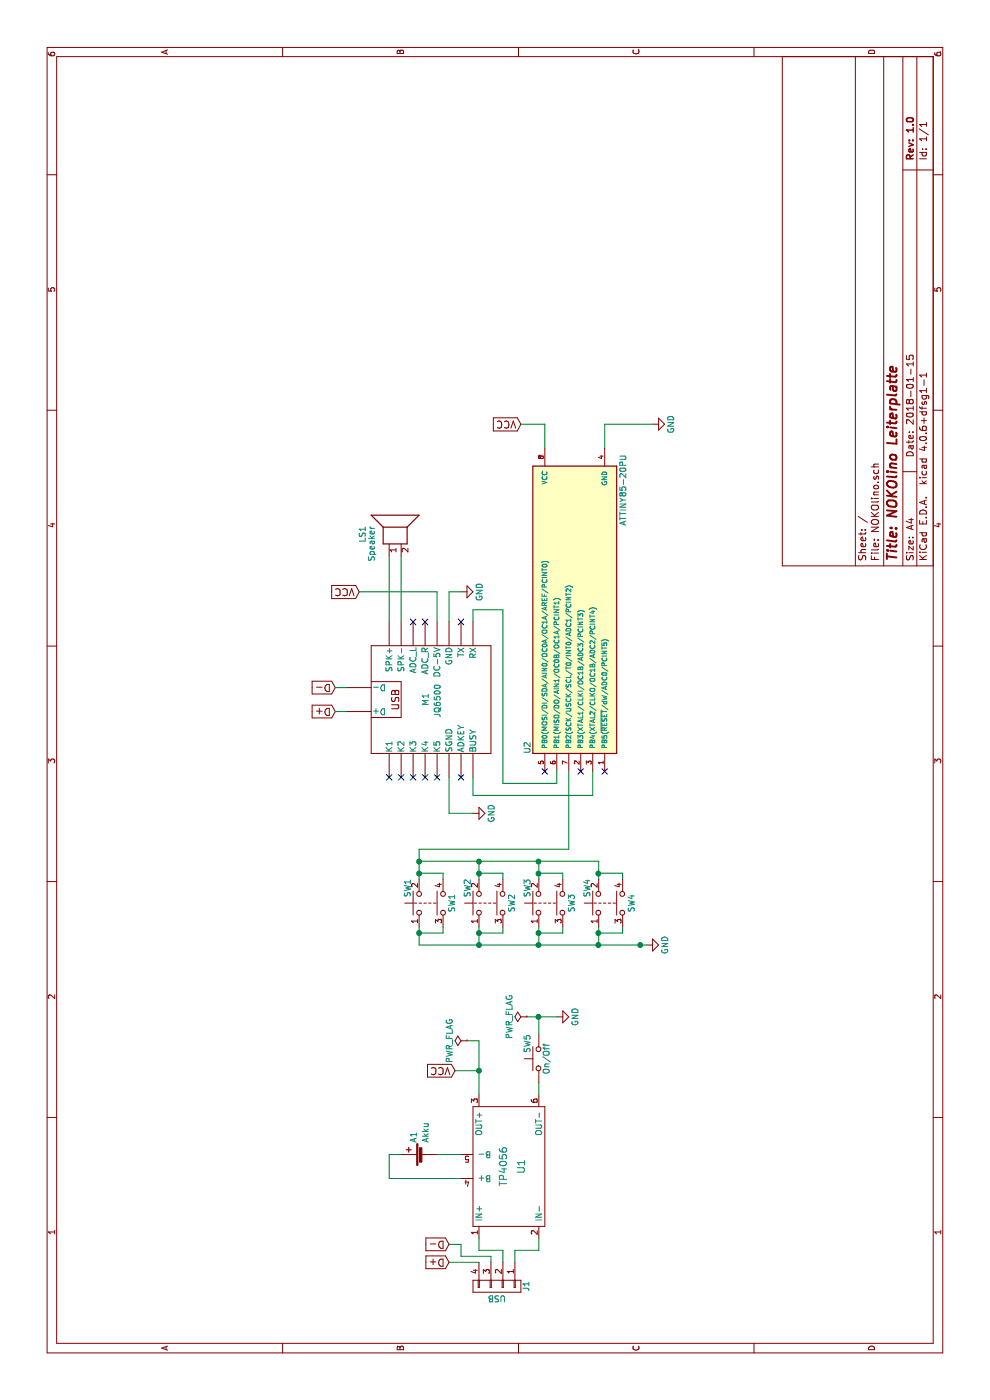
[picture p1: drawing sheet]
EESchema Schematic File Version 2
LIBS:power
LIBS:device
LIBS:transistors
LIBS:conn
LIBS:linear
LIBS:regul
LIBS:74xx
LIBS:cmos4000
LIBS:adc-dac
LIBS:memory
LIBS:xilinx
LIBS:microcontrollers
LIBS:dsp
LIBS:microchip
LIBS:analog_switches
LIBS:motorola
LIBS:texas
LIBS:intel
LIBS:audio
LIBS:interface
LIBS:digital-audio
LIBS:philips
LIBS:display
LIBS:cypress
LIBS:siliconi
LIBS:opto
LIBS:atmel
LIBS:contrib
LIBS:valves
LIBS:switches
LIBS:NOKOlino
LIBS:NOKO_2
LIBS:NOKOlino-cache
EELAYER 25 0
EELAYER END
$Descr A4 11693 8268
encoding utf-8
Sheet 1 1
Title "NOKOlino Leiterplatte"
Date "2018-01-15"
Rev "1.0"
Comp ""
Comment1 ""
Comment2 ""
Comment3 ""
Comment4 ""
$EndDescr
$Comp
L SW_Push_Dual SW1
U 1 1
P 4150 3500
F 0 "SW1" H 4200 3600 50  0000 L CNN
F 1 "SW1" H 4150 3230 50  0000 C CNN
F 2 "Buttons_Switches_THT:SW_PUSH_6mm_h13mm" H 4150 3700 50  0001 C CNN
F 3 "" H 4150 3700 50  0001 C CNN
	1    4150 3500
	1    0    0    -1  
$EndComp
$Comp
L SW_Push_Dual SW2
U 1 1
P 4150 4000
F 0 "SW2" H 4200 4100 50  0000 L CNN
F 1 "SW2" H 4150 3730 50  0000 C CNN
F 2 "Buttons_Switches_THT:SW_PUSH_6mm_h13mm" H 4150 4200 50  0001 C CNN
F 3 "" H 4150 4200 50  0001 C CNN
	1    4150 4000
	1    0    0    -1  
$EndComp
$Comp
L SW_Push_Dual SW3
U 1 1
P 4150 4500
F 0 "SW3" H 4200 4600 50  0000 L CNN
F 1 "SW3" H 4150 4230 50  0000 C CNN
F 2 "Buttons_Switches_THT:SW_PUSH_6mm_h13mm" H 4150 4700 50  0001 C CNN
F 3 "" H 4150 4700 50  0001 C CNN
	1    4150 4500
	1    0    0    -1  
$EndComp
$Comp
L SW_Push_Dual SW4
U 1 1
P 4150 5000
F 0 "SW4" H 4200 5100 50  0000 L CNN
F 1 "SW4" H 4150 4730 50  0000 C CNN
F 2 "Buttons_Switches_THT:SW_PUSH_6mm_h13mm" H 4150 5200 50  0001 C CNN
F 3 "" H 4150 5200 50  0001 C CNN
	1    4150 5000
	1    0    0    -1  
$EndComp
$Comp
L ATTINY85-20PU U2
U 1 1
P 6600 4800
F 0 "U2" H 5450 5200 50  0000 C CNN
F 1 "ATTINY85-20PU" H 7600 4400 50  0000 C CNN
F 2 "Housings_DIP:DIP-8_W7.62mm" H 7600 4800 50  0001 C CIN
F 3 "" H 6600 4800 50  0001 C CNN
	1    6600 4800
	1    0    0    -1  
$EndComp
$Comp
L GND #PWR01
U 1 1
P 8150 5450
F 0 "#PWR01" H 8150 5200 50  0001 C CNN
F 1 "GND" H 8150 5300 50  0000 C CNN
F 2 "" H 8150 5450 50  0001 C CNN
F 3 "" H 8150 5450 50  0001 C CNN
	1    8150 5450
	-1   0    0    -1  
$EndComp
NoConn ~ 5250 5050
NoConn ~ 5250 4850
$Comp
L JQ6500 M1
U 1 1
P 5850 3600
F 0 "M1" H 5800 3650 50  0000 L CNN
F 1 "JQ6500" H 5700 3550 50  0000 L CNN
F 2 "NOKOlino:JQ6500-16p" H 5888 3450 50  0001 C CNN
F 3 "" H 5850 3600 50  0001 C CNN
	1    5850 3600
	1    0    0    -1  
$EndComp
$Comp
L SW_Push SW5
U 1 1
P 2850 4500
F 0 "SW5" H 2900 4600 50  0000 L CNN
F 1 "On/Off" H 2850 4440 50  0000 C CNN
F 2 "Connectors_JST:JST_EH_S02B-EH_02x2.50mm_Angled" H 2850 4700 50  0001 C CNN
F 3 "" H 2850 4700 50  0001 C CNN
	1    2850 4500
	1    0    0    -1  
$EndComp
$Comp
L Battery_Cell A1
U 1 1
P 2050 3550
F 0 "A1" H 2150 3650 50  0000 L CNN
F 1 "Akku" H 2150 3550 50  0000 L CNN
F 2 "Connectors_JST:JST_EH_S02B-EH_02x2.50mm_Angled" V 2050 3610 50  0001 C CNN
F 3 "" V 2050 3610 50  0001 C CNN
	1    2050 3550
	1    0    0    -1  
$EndComp
$Comp
L GND #PWR02
U 1 1
P 3200 4650
F 0 "#PWR02" H 3200 4400 50  0001 C CNN
F 1 "GND" H 3200 4500 50  0000 C CNN
F 2 "" H 3200 4650 50  0001 C CNN
F 3 "" H 3200 4650 50  0001 C CNN
	1    3200 4650
	1    0    0    -1  
$EndComp
$Comp
L TP4056 U1
U 1 1
P 1950 4250
F 0 "U1" H 1950 4150 60  0000 C CNN
F 1 "TP4056" H 1950 4300 60  0000 C CNN
F 2 "NOKOlino:TP4056-Protect" H 1900 4150 60  0001 C CNN
F 3 "" H 1900 4150 60  0001 C CNN
	1    1950 4250
	1    0    0    -1  
$EndComp
Text GLabel 2750 3800 1    60   Input ~ 0
VCC
$Comp
L GND #PWR03
U 1 1
P 3800 5400
F 0 "#PWR03" H 3800 5150 50  0001 C CNN
F 1 "GND" H 3800 5250 50  0000 C CNN
F 2 "" H 3800 5400 50  0001 C CNN
F 3 "" H 3800 5400 50  0001 C CNN
	1    3800 5400
	1    0    0    -1  
$EndComp
Text GLabel 8150 4350 1    60   Input ~ 0
VCC
Wire Wire Line
	3800 3500 3950 3500
Wire Wire Line
	3900 3500 3900 3700
Wire Wire Line
	3900 3700 3950 3700
Wire Wire Line
	4350 3700 4400 3700
Wire Wire Line
	4400 3700 4400 3500
Wire Wire Line
	4350 4000 4500 4000
Wire Wire Line
	4400 4000 4400 4200
Wire Wire Line
	4400 4200 4350 4200
Wire Wire Line
	4500 4500 4350 4500
Wire Wire Line
	4400 4500 4400 4700
Wire Wire Line
	4400 4700 4350 4700
Wire Wire Line
	4500 5000 4350 5000
Wire Wire Line
	4400 5000 4400 5200
Wire Wire Line
	4400 5200 4350 5200
Wire Wire Line
	3950 5200 3900 5200
Wire Wire Line
	3900 5200 3900 5000
Wire Wire Line
	3800 5000 3950 5000
Wire Wire Line
	3950 4700 3900 4700
Wire Wire Line
	3900 4700 3900 4500
Wire Wire Line
	3800 4500 3950 4500
Wire Wire Line
	3950 4200 3900 4200
Wire Wire Line
	3900 4200 3900 4000
Wire Wire Line
	3800 4000 3950 4000
Wire Wire Line
	3800 3500 3800 5400
Connection ~ 3900 5000
Connection ~ 3800 4500
Connection ~ 3900 4500
Connection ~ 3800 4000
Connection ~ 3900 4000
Connection ~ 3900 3500
Wire Wire Line
	4500 3500 4500 5000
Connection ~ 4400 4000
Connection ~ 4400 4500
Connection ~ 4500 4000
Connection ~ 4400 5000
Connection ~ 4500 4500
Wire Wire Line
	7950 5050 8150 5050
Wire Wire Line
	8150 5050 8150 5450
Wire Wire Line
	3050 4500 3200 4500
Wire Wire Line
	3200 4400 3200 4650
Wire Wire Line
	1150 4200 1250 4200
Wire Wire Line
	1250 4200 1250 4000
Wire Wire Line
	1250 4000 1350 4000
Wire Wire Line
	1150 4300 1250 4300
Wire Wire Line
	1250 4300 1250 4500
Wire Wire Line
	1250 4500 1350 4500
Wire Wire Line
	2050 3650 2050 3850
Wire Wire Line
	2050 3350 2050 3250
Wire Wire Line
	2050 3250 1850 3250
Wire Wire Line
	1850 3250 1850 3850
Wire Wire Line
	2550 4500 2650 4500
Wire Wire Line
	2550 4000 3000 4000
Wire Wire Line
	2750 4000 2750 3800
Connection ~ 3800 5000
Wire Wire Line
	8150 4350 8150 4550
Wire Wire Line
	8150 4550 7950 4550
Wire Wire Line
	6500 3950 6600 3950
Wire Wire Line
	6600 3950 6600 4200
Wire Wire Line
	6600 4200 5150 4200
Wire Wire Line
	5150 4200 5150 4650
Wire Wire Line
	5150 4650 5250 4650
Wire Wire Line
	5200 3950 5050 3950
Wire Wire Line
	5050 3950 5050 4950
Wire Wire Line
	5050 4950 5250 4950
Wire Wire Line
	4350 3500 4600 3500
Connection ~ 4400 3500
Wire Wire Line
	4600 3500 4600 4750
Wire Wire Line
	4600 4750 5250 4750
Connection ~ 4500 3500
$Comp
L GND #PWR04
U 1 1
P 6750 3850
F 0 "#PWR04" H 6750 3600 50  0001 C CNN
F 1 "GND" H 6750 3700 50  0000 C CNN
F 2 "" H 6750 3850 50  0001 C CNN
F 3 "" H 6750 3850 50  0001 C CNN
	1    6750 3850
	-1   0    0    -1  
$EndComp
Wire Wire Line
	6500 3750 6750 3750
Wire Wire Line
	6750 3750 6750 3850
Text GLabel 6750 3000 1    60   Input ~ 0
VCC
Wire Wire Line
	6500 3650 6750 3650
Wire Wire Line
	6750 3650 6750 3000
$Comp
L GND #PWR05
U 1 1
P 4900 3950
F 0 "#PWR05" H 4900 3700 50  0001 C CNN
F 1 "GND" H 4900 3800 50  0000 C CNN
F 2 "" H 4900 3950 50  0001 C CNN
F 3 "" H 4900 3950 50  0001 C CNN
	1    4900 3950
	-1   0    0    -1  
$EndComp
Wire Wire Line
	5200 3750 4900 3750
Wire Wire Line
	4900 3750 4900 3950
$Comp
L Speaker LS1
U 1 1
P 7250 3250
F 0 "LS1" H 7300 3475 50  0000 R CNN
F 1 "Speaker" H 7300 3400 50  0000 R CNN
F 2 "NOKOlino:K20.40" H 7250 3050 50  0001 C CNN
F 3 "" H 7240 3200 50  0001 C CNN
	1    7250 3250
	1    0    0    -1  
$EndComp
Wire Wire Line
	6500 3250 7050 3250
Wire Wire Line
	6500 3350 7050 3350
NoConn ~ 5250 4550
Connection ~ 3800 5350
$Comp
L PWR_FLAG #FLG06
U 1 1
P 3200 4400
F 0 "#FLG06" H 3200 4475 50  0001 C CNN
F 1 "PWR_FLAG" H 3200 4550 50  0000 C CNN
F 2 "" H 3200 4400 50  0001 C CNN
F 3 "" H 3200 4400 50  0001 C CNN
	1    3200 4400
	1    0    0    -1  
$EndComp
Connection ~ 3200 4500
$Comp
L PWR_FLAG #FLG07
U 1 1
P 3000 3900
F 0 "#FLG07" H 3000 3975 50  0001 C CNN
F 1 "PWR_FLAG" H 3000 4050 50  0000 C CNN
F 2 "" H 3000 3900 50  0001 C CNN
F 3 "" H 3000 3900 50  0001 C CNN
	1    3000 3900
	1    0    0    -1  
$EndComp
Wire Wire Line
	3000 4000 3000 3900
Connection ~ 2750 4000
NoConn ~ 6500 3450
NoConn ~ 6500 3550
NoConn ~ 6500 3850
NoConn ~ 5200 3250
NoConn ~ 5200 3350
NoConn ~ 5200 3450
NoConn ~ 5200 3550
NoConn ~ 5200 3650
NoConn ~ 5200 3850
$Comp
L CONN_01X04 J1
U 1 1
P 950 4150
F 0 "J1" H 950 4400 50  0000 C CNN
F 1 "USB" V 1050 4150 50  0000 C CNN
F 2 "Connectors_JST:JST_EH_S04B-EH_04x2.50mm_Angled" H 950 4150 50  0001 C CNN
F 3 "" H 950 4150 50  0001 C CNN
	1    950  4150
	-1   0    0    1   
$EndComp
Text GLabel 1150 3750 1    60   Input ~ 0
D+
Text GLabel 1300 3750 1    60   Input ~ 0
D-
Wire Wire Line
	1150 4000 1150 3750
Wire Wire Line
	1150 4100 1200 4100
Wire Wire Line
	1200 4100 1200 3850
Wire Wire Line
	1200 3850 1300 3850
Wire Wire Line
	1300 3850 1300 3750
Text GLabel 5750 2800 1    60   Input ~ 0
D+
Text GLabel 5950 2800 1    60   Input ~ 0
D-
Wire Wire Line
	5750 2800 5750 2900
Wire Wire Line
	5950 2800 5950 2900
$EndSCHEMATC
